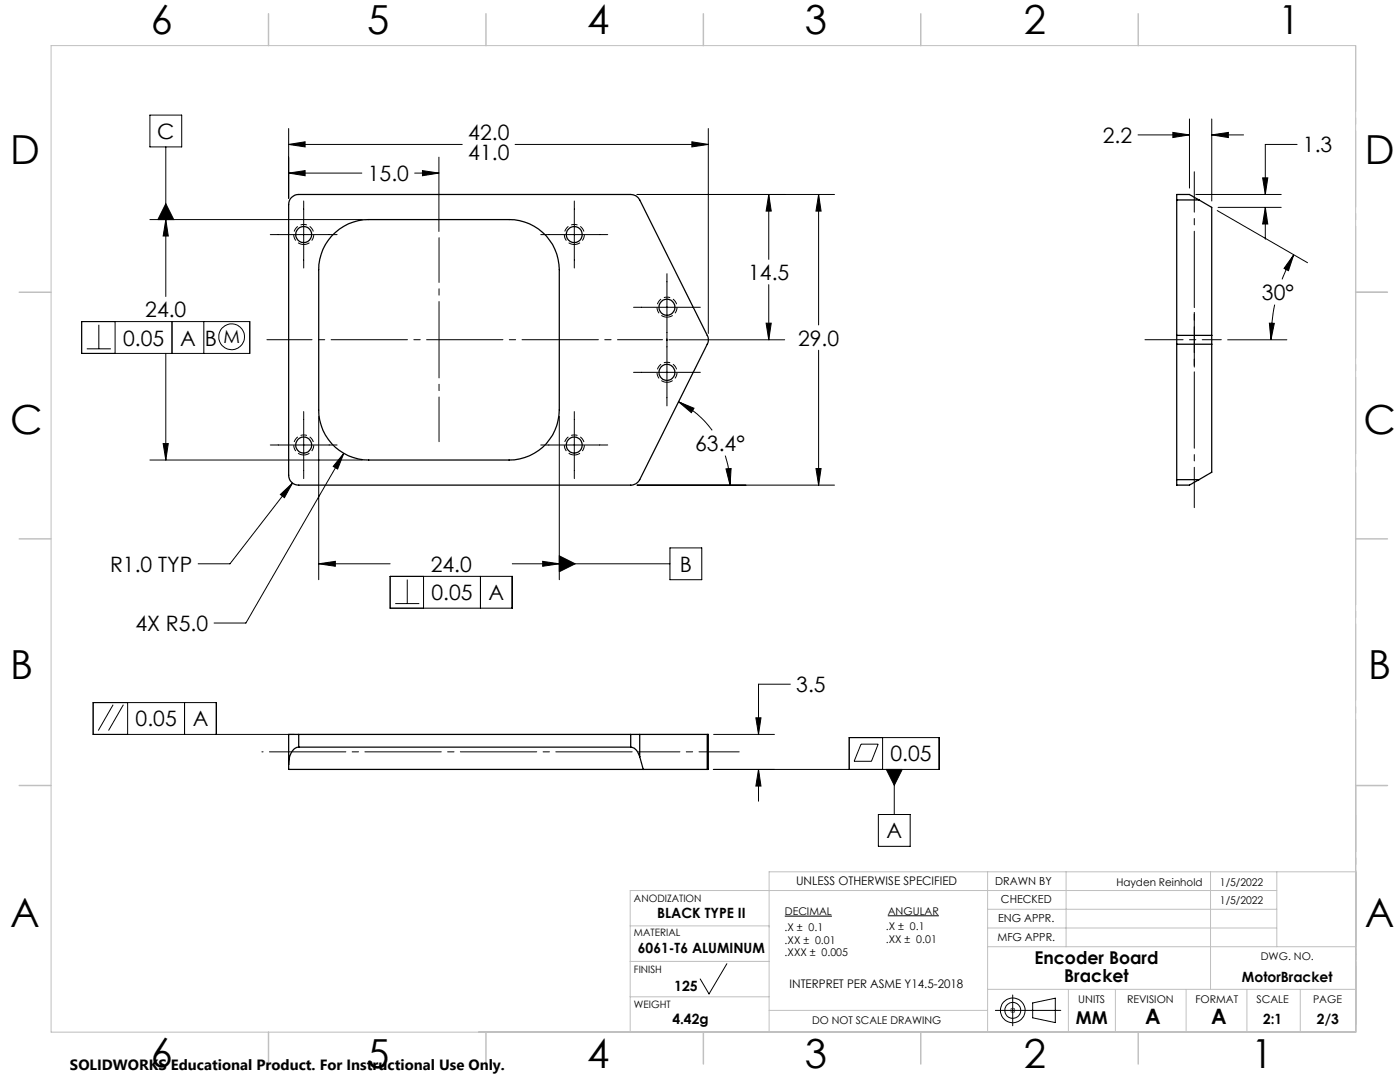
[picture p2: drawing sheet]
<svg xmlns="http://www.w3.org/2000/svg" width="279mm" height="216mm" viewBox="0 0 279 216" stroke-linecap="round" stroke-linejoin="round" font-family="sans-serif">
<g fill="none" stroke="#000" stroke-width=".2">
<path d="M29.9 23h6.4v6.3h-6.4zM33.1 29.3v29.9M57.6 28.8l3.3-.5v1zM57.6 34.5l3.3-.5v1.1zM57.6 25.6v13.9M57.6 28.8h34.7M57.6 34.5h14.6M82.8 34.5h4.8M84.3 34l3.3 .5-3.3 .6zM87.6 31.4v14.8M102.8 28.8h38.6M127.1 38.8h39.4"/>
<path d="M138.1 28.3l3.3 .5-3.3 .5zM141.4 25.6v40.9M153.4 38.8l.5 3.3h-1zM153.4 38.8v13M163.4 38.8l.5 3.3h-1.1zM163.4 38.8v26M227.1 26.9h10.3M234.1 26.4l3.3 .5-3.3 .5zM237.4 23.7v13.8M238.7 38.8h17M241.8 26.9l3.3-.5v1zM241.8 23.7v16.4"/>
<path d="M241.8 26.9h6.4M252 35.5h1l-.5 3.3zM258.9 28.8h-6.4v10M29.9 43.8h42.4M33.1 40.6l1.6 3.2h-3.2zM33.1 43.8l.5 3.3h-1zM53.9 46.8h13.4M60.6 40.1v13.4M107.9 46.8h13.4M114.6 40.1v13.4M133.1 54.6v26.4M153.4 56.8v11"/>
<path d="M242.9 42l18 10.4M243.1 41.4h12.6M252.5 41.4l.5 3.3h-1zM252.5 41.4v6.3M258.2 50.8l-1.1 3.2-.8-.4zM258.2 50.8l-1.3 2.4-1 2.5M16.3 64.2h33.5v6.3h-33.5zM17.3 69.6h4.8M19.7 64.8v4.8M23 64.2v6.3M33.1 70.5v21.3M34.3 64.2v6.3"/>
<path d="M40.7 64.2v6.3M126.4 74.3h13.4M126.4 61.3h13.4M133.5 67.8h23.1M152.9 64.5h1l-.5 3.3zM163.4 69.9v26.9M245 67.8h11.8M253.3 64.5h1l-.7 3.3zM254.4 60.8a39.1 39.1 0 0 0-.8 7M29.9 91.8h42.4M32.6 88.5h1l-.5 3.3zM53.9 88.8h13.4"/>
<path d="M56 98.7l2.4-2.3-1.6 2.9zM58.4 96.4l-12.5 16.1h-6.4M60.6 82.1v13.4M63.6 83.1v32.6M68.6 90.5l-1.2 3.1-.9-.5zM68.6 90.5l-19.5 33.8h-6.4M107.9 88.8h13.4M111.6 83.1v32.6M114.6 82.1v13.4M127.1 96.8h39.4M135.4 80.2l3.1 1.3-.5 .8zM135.4 80.2a18.2 18.2 0 0 1 6.7 5.7"/>
<path d="M144.7 90.9a20.5 20.5 0 0 1 1 5.9M144.9 93.6l1-.1-.2 3.3zM162.8 93.5h1.1l-.5 3.3zM63.6 112.5l3.3-.5v1zM63.6 112.5h14.3M77.9 115h24.3v6.4h-24.3zM81.3 115.6v4.8M84.5 115v6.4M95.9 115v6.4M102.2 112.5h31.5M108.3 112l3.3 .5-3.3 .5zM111.6 110.9l3.2 1.6-3.2 1.6z"/>
<path d="M133.7 109.3h6.4v6.4h-6.4zM78.9 120.4h4.8M157.7 136.5h-6.3v10M22.6 140.6l-3 5.2M24.6 140.6l-2.9 5.2M25.5 140.2v6.3M36.8 140.2v6.3M43.2 146.5v-6.3h-24.6v6.3h40.1M142.3 153.5h45.2v-6.3h-18v6.3M142.4 146.5h12.2M150.8 143.2h1.1l-.5 3.3zM151.4 153.5l.5 3.3h-1.1z"/>
<path d="M151.4 153.5v6.4M171.8 148.5h3.5l-1.4 3.4h-3.4zM176.1 147.2v6.3M176.9 153.5h3.2l-1.6 3.2zM178.5 153.5v9M175.3 162.5h6.3v6.4h-6.3zM145.1 192.3l-3.6 6-1.8-3M156.6 182.8h9.4M177.2 182.7h10.2M202.1 198.5v6.2M198.6 201.6h13.1M201.8 201.3l.7 .7"/>
<path d="M202.5 201.3l-.7 .7M206.1 200.1l4.5-.9v4.8l-4.5-.9z"/>
<circle cx="46.2" cy="67.2" r="2.57"/>
<circle cx="202.1" cy="201.6" r="2.46"/>
<circle cx="202.1" cy="201.6" r="1.58"/>
</g>
<g fill="none" stroke="#c0c0c0" stroke-width=".2">
<path d="M10.2 9.1h260.3v196.9h-260.3zM270.5 58.3h6.4M270.5 156.7h6.4M197.1 174v32M212.8 174v14.9M241.6 174v23.4M254.8 177.7h-129v28.3M254.8 174v14.9M270.5 174h-117v32M125.8 184.7h27.7M125.8 191.8h27.7M125.8 198.9h27.7"/>
<path d="M197.1 188.9h73.4M197.1 197.4h73.4M197.1 181.4h57.7M197.1 185.2h57.7M213.2 197.4v8.6M222.6 197.4v8.6M236.7 197.4v8.6M248.8 197.4v8.6M259.5 197.4v8.6M153.5 201.6h43.6M201.6 201.6h1M201.8 201.3l.7 .7"/>
<path d="M202.1 201.1v1M202.5 201.3l-.7 .7"/>
</g>
<path d="M60.6 48.8a2 2 0 0 1-1.7-3 2 2 0 0 1 3.4-.1 2 2 0 0 1-1.5 3.1h-.2M114.6 48.8a2 2 0 0 1-1.7-3 2 2 0 0 1 3.4-.1 2 2 0 0 1-1.5 3.1h-.2M133.1 76.3a2 2 0 0 1-1.7-3 2 2 0 0 1 3.4-.1 2 2 0 0 1-1.5 3.1h-.2M133.1 63.3a2 2 0 0 1-1.7-3 2 2 0 0 1 3.4-.1 2 2 0 0 1-1.5 3.1h-.2M60.6 90.8a2 2 0 0 1-1.7-3 2 2 0 0 1 3.4-.1 2 2 0 0 1-1.5 3.1h-.2M114.6 90.8a2 2 0 0 1-1.7-3 2 2 0 0 1 3.4-.1 2 2 0 0 1-1.5 3.1h-.2" fill="none" stroke="#000" stroke-width=".2" stroke-dasharray="1.3 .6" stroke-dashoffset=".1" stroke-linecap="butt"/>
<path d="M53.3 67.8h78.9" fill="none" stroke="#000" stroke-width=".2" stroke-dasharray="15.2 1.3 1.3 1.3" stroke-dashoffset="6.2"/>
<path d="M87.6 88.1v-40.7" fill="none" stroke="#000" stroke-width=".2" stroke-dasharray="15.2 1.3 1.3 1.3" stroke-dashoffset="6.3"/>
<path d="M52.3 150h75.4" fill="none" stroke="#000" stroke-width=".2" stroke-dasharray="15.2 1.3 1.3 1.3" stroke-dashoffset="-1.5"/>
<path d="M238.3 73.2v-38.9M238.3 101.3v-39M127.7 150h19.8" fill="none" stroke="#000" stroke-width=".2" stroke-dasharray="15.2 1.3 1.3 1.3" stroke-dashoffset="7.2"/>
<path d="M228.5 67.8h15.2" fill="none" stroke="#000" stroke-width=".2" stroke-dasharray="15.2 1.3 1.3 1.3" stroke-dashoffset="7.6"/>
<path d="M270.6 9.1v49.2M270.6 58.3v49.2M270.6 107.5v49.2M270.6 156.7v49.2" fill="none" stroke="#c0c0c0" stroke-width=".2" stroke-dasharray="15.2 1.3 1.3 1.3" stroke-dashoffset="2.1"/>
<path d="M270.6 173.9v32" fill="none" stroke="#c0c0c0" stroke-width=".2" stroke-dasharray="15.2 1.3 1.3 1.3" stroke-dashoffset="1.2"/>
<g fill="none" stroke="#c0c0c0" stroke-width=".3">
<path d="M53.6 2.8v6.3M97 2.8v6.3M140.4 2.8v6.3M183.8 2.8v6.3M227.2 2.8v6.3M3.8 58.3h6.4M270.5 58.3h6.4M3.8 107.5h6.4M270.5 107.5h6.4M3.8 156.7h6.4M270.5 156.7h6.4M53.6 206v6.3"/>
<path d="M97 206v6.3M140.4 206v6.3M183.8 206v6.3M227.2 206v6.3"/>
</g>
<g fill="#000">
<path d="M176.9 153.5h3.2l-1.6 3.2z"/>
<path d="M63.6 112.5l3.3-.5v1zM108.3 112l3.3 .5-3.3 .5zM33.1 43.8l.5 3.3h-1zM32.6 88.5h1l-.5 3.3zM56 98.7l.8 .6 1.6-2.9zM68.6 90.5l-2.1 2.6 .9 .5zM163.4 38.8l.5 3.3h-1.1zM162.8 93.5h1.1l-.5 3.3zM57.6 28.8l3.3-.5v1zM138.1 28.3l3.3 .5-3.3 .5zM57.6 34.5l3.3-.5v1.1zM84.3 34l3.3 .5-3.3 .6zM152.9 64.5h1l-.5 3.3zM153.4 38.8l.5 3.3h-1zM144.9 93.6l1-.1-.2 3.3zM135.4 80.2l3.1 1.3-.5 .8zM150.8 143.2h1.1l-.5 3.3zM151.4 153.5l.5 3.3h-1.1zM258.2 50.8l-1.1 3.2-.8-.4zM253.3 64.5h1l-.7 3.3zM234.1 26.4l3.3 .5-3.3 .5zM241.8 26.9l3.3-.5v1zM252.5 41.4l.5 3.3h-1zM252 35.5h1l-.5 3.3z"/>
<path d="M111.6 110.9l3.2 1.6-3.2 1.6zM33.1 40.6l-1.6 3.2h3.2z"/>
</g>
<g fill="none" stroke="#000" stroke-width=".25">
<path d="M58.2 39.4a1.92 1.92 0 0 1 1.4-.6h66.3a1.95 1.95 0 0 1 1.8 1.1l13.4 27a1.94 1.94 0 0 1 0 1.8l-13.4 27a1.95 1.95 0 0 1-1.8 1.1h-66.3a1.99 1.99 0 0 1-2-2v-54a1.91 1.91 0 0 1 .6-1.4zM234.8 39.9v-1.1h2.6l1.9 1.1M234.8 39.9h4.5M234.8 39.9v27M239.3 39.9l2.5 1.5v25.5M66.2 47.1a9.9 9.9 0 0 1 7.4-3.3h28a10 10 0 0 1 10 10v28a10 10 0 0 1-10 10h-28a10 10 0 0 1-10-10v-28a10.2 10.2 0 0 1 2.6-6.7zM234.8 66.9v1.8M234.8 66.9h7M234.8 68.7h7M234.8 68.7v27M241.8 66.9v1.8M241.8 68.7v25.5l-2.5 1.5"/>
<path d="M234.8 95.7v1.1h2.6l1.9-1.1M234.8 95.7h4.5M59.6 149.1a2.7 2.7 0 0 0-2 2.8v.6M59.6 146.5h-2v7h83.5M59.6 146.5v2.6M59.6 149.1h66.3M59.6 146.5h66.3M125.9 149.1a2.28 2.28 0 0 1 1.8 1.9M125.9 146.5h1.8M125.9 146.5v2.6M127.7 146.5v4.5M127.7 146.5h13.4"/>
<path d="M127.7 151l.7 2.5M141.1 146.5h.3v7h-.3M141.1 146.5v7"/>
<circle cx="60.6" cy="46.8" r="1.59"/>
<circle cx="114.6" cy="46.8" r="1.6"/>
<circle cx="133.1" cy="61.3" r="1.59"/>
<circle cx="133.1" cy="74.3" r="1.59"/>
<circle cx="60.6" cy="88.8" r="1.59"/>
<circle cx="114.6" cy="88.8" r="1.6"/>
</g>
<g font-size="8">
<text x="30.1" y="6.8">6</text>
<text x="73.3" y="6.9">5</text>
<text x="117.2" y="6.9">4</text>
<text x="160.6" y="6.9">3</text>
<text x="204.3" y="6.9">2</text>
<text x="255.1" y="6.9">1</text>
<text x="2.1" y="32.7">D</text>
<text x="272.4" y="32.7">D</text>
<text x="2.1" y="86.5">C</text>
<text x="272.1" y="86.5">C</text>
<text x="2.1" y="135.6">B</text>
<text x="273.1" y="135.6">B</text>
<text x="2.1" y="185.1">A</text>
<text x="272.4" y="185">A</text>
<text x="30.1" y="212.9">6</text>
<text x="73.3" y="213">5</text>
<text x="117.2" y="213">4</text>
<text x="160.6" y="213">3</text>
<text x="204.3" y="213">2</text>
<text x="249.7" y="213">1</text>
</g>
<g font-size="4.2">
<text x="31.4" y="27.7">C</text>
<text x="93.5" y="27.9">42.0</text>
<text x="220.1" y="28.5">2.2</text>
<text x="93.5" y="32">41.0</text>
<text x="260" y="30.4">1.3</text>
<text x="73.4" y="36.1">15.0</text>
<text x="149.3" y="55.9">14.5</text>
<text x="251.9" y="59.8">30°</text>
<text x="29" y="63.2">24.0</text>
<text x="24.6" y="68.9">0.05</text>
<text x="36" y="68.9">A</text>
<text x="40.9" y="68.9">B</text>
<text x="159.3" y="68.9">29.0</text>
<text x="138.7" y="90">63.4°</text>
<text x="22" y="114.1">R1.0 TYP</text>
<text x="86" y="114.1">24.0</text>
<text x="86.1" y="119.8">0.05</text>
<text x="97.5" y="119.8">A</text>
<text x="135.7" y="114.1">B</text>
<text x="27" y="125.9">4X R5.0</text>
<text x="158.9" y="138.1">3.5</text>
<text x="27.1" y="144.9">0.05</text>
<text x="38.5" y="144.9">A</text>
<text x="177.7" y="151.9">0.05</text>
<text x="176.9" y="167.3">A</text>
<text x="228.5" y="204.4">A</text>
<text x="241.7" y="204.4">A</text>
</g>
<text font-size="3.6" x="44.6" y="68.5">M</text>
<g font-size="3.5">
<text x="206.4" y="192.4">Encoder Board</text>
<text x="212.4" y="195.9">Bracket</text>
<text x="214.7" y="204.4">MM</text>
</g>
<text font-size="3" x="14" y="213.5">SOLIDWORKS Educational Product. For Instructional Use Only.</text>
<g font-size="2.8">
<text x="131.1" y="183.1">BLACK TYPE II</text>
<text x="127.3" y="190.1">6061-T6 ALUMINUM</text>
<text x="134.5" y="197.7">125</text>
<text x="247.8" y="195.9">MotorBracket</text>
<text x="134.2" y="204.4">4.42g</text>
<text x="252.1" y="204.4">2:1</text>
<text x="262.8" y="204.4">2/3</text>
</g>
<g font-size="2.4">
<text x="158.9" y="176.6">UNLESS OTHERWISE SPECIFIED</text>
<text x="157.6" y="197.1">INTERPRET PER ASME Y14.5-2018</text>
</g>
<g font-size="2.2">
<text x="198.6" y="176.6">DRAWN BY</text>
<text x="199.2" y="184">ENG APPR.</text>
<text x="199.8" y="180.2">CHECKED</text>
<text x="199.1" y="187.8">MFG APPR.</text>
</g>
<g font-size="2.1">
<text x="222.8" y="176.8">Hayden Reinhold</text>
<text x="243.5" y="176.8">1/5/2022</text>
<text x="156.6" y="185.7">.X ± 0.1</text>
<text x="156.6" y="182.6">DECIMAL</text>
<text x="176.8" y="185.6">.X ± 0.1</text>
<text x="177.2" y="182.5">ANGULAR</text>
<text x="243.5" y="180.5">1/5/2022</text>
<text x="156.6" y="190.9">.XXX ± 0.005</text>
<text x="156.6" y="188.3">.XX ± 0.01</text>
<text x="176.8" y="188.2">.XX ± 0.01</text>
<text x="251.6" y="191.5">DWG. NO.</text>
<text x="215.2" y="200.1">UNITS</text>
<text x="224.9" y="200.1">REVISION</text>
<text x="238.6" y="200.1">FORMAT</text>
<text x="250.8" y="200.1">SCALE</text>
<text x="262" y="200.1">PAGE</text>
<text x="162.1" y="204.4">DO NOT SCALE DRAWING</text>
</g>
<g font-size="2">
<text x="126.5" y="180">ANODIZATION</text>
<text x="126.5" y="186.7">MATERIAL</text>
<text x="126.5" y="194.2">FINISH</text>
<text x="126.5" y="201.1">WEIGHT</text>
</g>
</svg>
